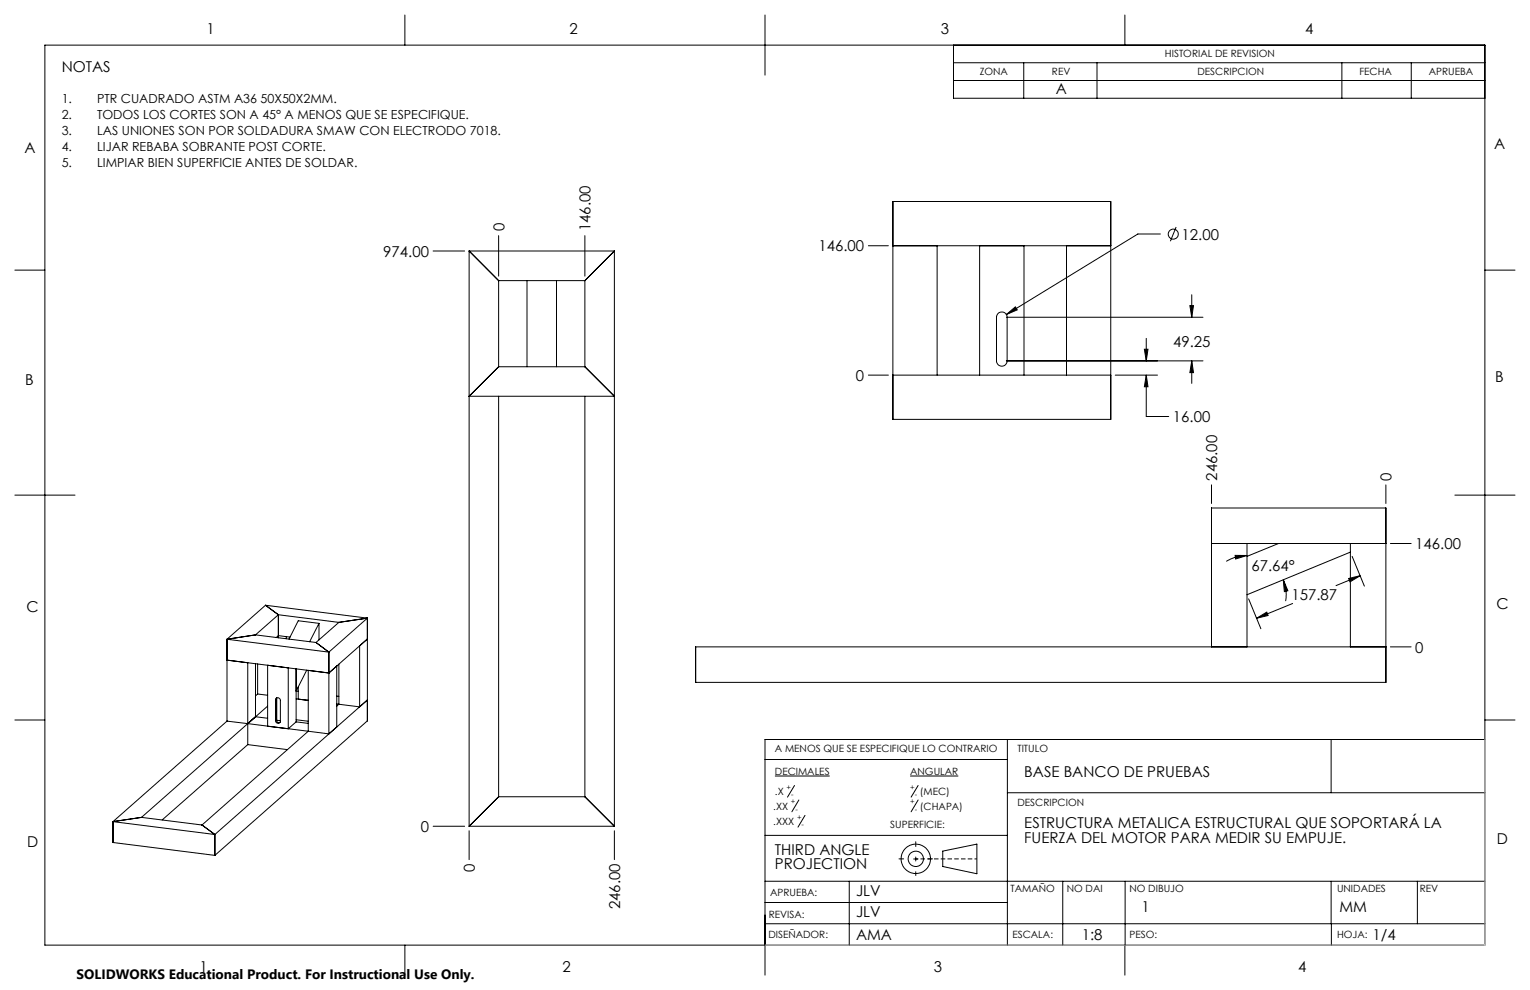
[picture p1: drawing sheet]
<svg xmlns="http://www.w3.org/2000/svg" width="432mm" height="279mm" viewBox="0 0 432 279" stroke-linecap="round" stroke-linejoin="round" font-family="sans-serif">
<g fill="none" stroke="#000" stroke-width=".28">
<path d="M12.7 12.7h406.4v254h-406.4zM114.3 4.2v8.5M215.9 4.2v17M269.1 17.7h150M269.1 12.7v15h150M288.9 17.7v10M309.6 17.7v10M317.5 4.2v8.5M378.7 17.7v10M398.3 17.7v10M269.1 22.7h150M252 56.9h61.5v61.5h-61.5z"/>
<path d="M4.2 76.2h8.5M122.2 70.8h8.9M132.4 70.8h41M132.4 70.8l8.3 8.4M132.4 70.8v162.4M140.7 79.2h24.4M140.7 66.5v11.4M140.7 79.2v24.3M148.7 79.2v24.3M157.1 79.2v24.3M165.1 66.5v11.4M165.1 79.2v24.3"/>
<path d="M173.4 70.8l-8.3 8.4M173.4 70.8v162.4M245.1 69.4h5.6M252 69.4h61.5M264.5 69.4v36.5M276.5 69.4v36.5M289 69.4v36.5M301 69.4v36.5M327.5 66h-6.4l-37.1 22.8M331.9 64.1l-1.6 4M419.1 76.2h8.5M281.7 88.5a1.51 1.51 0 0 1 1.6-.4 1.51 1.51 0 0 1 .9 1.4v12.3a1.5 1.5 0 0 1-1.5 1.6 1.5 1.5 0 0 1-1.5-1.6v-12.3z"/>
<path d="M284 88.8l2.6-2.2 .5 .9zM284 89.5h55.5M323 98.6h1l-.5 3.2zM323.5 95.5v6.3M335.8 86.3h1l-.5 3.2zM336.3 83.2v6.3M140.7 103.5l-8.3 8.3h41l-8.3-8.3M140.7 103.5h24.4M140.7 111.8v113.1M165.1 111.8v113.1M245.1 105.9h5.6M252 105.9h61.5"/>
<path d="M284 101.8h55.5M314.7 105.9h12M323.5 105.9l.5 3.2h-1zM323.5 105.9v11.6h6.3M336.3 101.8l.5 3.4h-1zM336.3 101.8v6.4M4.2 139.7h17M341.9 136.8v5.3M391.1 136.8v5.3M410.6 139.7h17M341.9 153.4h49.2M348.6 156.7l3.3 .1-3.2 1z"/>
<path d="M351.9 156.8l-2.8 .3-3 1.3M351.9 153.4v29.2M360.8 153.4l-8.9 3.6M381.1 155.8l-29.2 12.1M381.1 153.4v29.2M381.6 157l3.5 8.4M392.4 153.4h5.9M72.1 179.2l17.1 2.1M72.1 179.2l-8 1.2M74.9 170.8l28.8 3.6M74.9 170.8l3.7 2.7M74.9 170.8l-10.8 9.6"/>
<path d="M78.6 173.5l17 2.1M78.6 173.5v6.5M78.6 173.5l-6.5 5.7M80.8 179.7v.6M81.8 179.8l-3.2-.4-.6 .5M90 175.9l-2.6 5.2M90 175.9l-5.8-.7-2.6 5.2M90 175.9v4.7M95.6 175.6l-6.4 5.7M103.7 174.4l-10.9 9.6M103.7 174.4v29l-43.1 38M103.7 174.4l-8.1 1.2"/>
<path d="M352.4 169l3.4 8.4M354.6 174.5l2.9-1.7 .4 .9zM362.2 163.6l1.3 3.1-1 .3zM362.2 163.6l.7 2.8-.1 3.3M364.8 170.3l-10.2 4.2M380.6 163.3l3.3-.8-2.9 1.7zM383.9 162.5l-6.9 2.8M64.1 180.4l28.7 3.6M64.1 186.3l28.7 3.6M64.1 180.4v23.1M69.9 187v23.1M72.1 187.3v15"/>
<path d="M72.7 195.9l2.8 .3M72.7 195.9l-.6 .5M72.7 187.4v8.5M75.5 187.7l5.9 .8v17.2l-5.9-.7zM75.5 199.3l-35.6 31.4M77.8 197.5a.7 .7 0 0 1 .7-.6 .7 .7 0 0 1 .6 .8v5.8a.69 .69 0 0 1-.8 .6 .69 .69 0 0 1-.5-.8M77.8 197.5v5.8M78 197.3l-.2 .2M78 197.3v5.8M78.1 197l-.1 .3M78.1 197v6.3M83.6 188.8v14.9"/>
<path d="M83.6 195l.6 .1M84.2 193.9v3.4l2.8 .4-3.4-.5M86.6 189.1l-3 6M89.2 181.3l3.6 2.7M92.8 189.9l10.9-9.6-2.2 2v17.2M92.8 184v23.1M92.8 189.9l2.2-1.9v17.2l-2.2 1.9M92.8 189.9l-5.8-.7v17.2M95 196.5h.6M95 198.7l.6 .1M95.6 198.8l-.6 .5M95.6 187.4v11.4"/>
<path d="M95.6 198.8l5.9 .7M101.5 199.5l2.2-1.9-43.1 37.9M341.9 182.6v-39.2h49.2v49.2h-194.8v-10h194.8M392.4 182.6h5.9M4.2 203.2h8.5M64.1 203.5l5.8 .7M64.1 203.5l-32.2 28.4M69.9 204.2l17.1 2.2M69.9 210.1l11.2 1.5M69.9 210.1l-24.1 21.3M72.1 202.3l3.4 .4M72.1 202.3l-2.2 1.9"/>
<path d="M78 203.1a.77 .77 0 0 0 1 .8M78 203.1l-.2 .2M78.1 203.3h-.1M78.1 203.3l1 .1M83.6 203.7l-2.2 2M83.6 203.7l3.4 .5M83.6 203.1l3.4 .5M87 206.4l5.8 .7M87 206.4l-30 26.4M215.9 214.3h68.4M218.7 219h15.5M256.9 219h13.6"/>
<path d="M284.3 208.7v58M375.7 208.7v15M419.1 208.7h-203.2v66.5M419.1 203.2h8.5M31.9 231.9v5.9l28.7 3.6M31.9 231.9l28.7 3.6M39.9 230.7l-8 1.2M39.9 230.7l17.1 2.1M57 232.8l3.6 2.7M60.6 235.5v5.9M122.2 233.2h8.9M132.4 234.5v8.1"/>
<path d="M132.4 233.2h41M140.7 224.9l-8.3 8.3M140.7 224.9h24.4M165.1 224.9l8.3 8.3M173.4 234.5v8.1M215.9 235.8h68.4M224.2 221.7l-2 3.3M225.5 225.8l-2 3.3M227.2 230.1l-2 3.3M258.4 237.6v1.3M259.1 221.7l-2 3.3M259.1 225.8l-2 3.3"/>
<path d="M284.3 223.7h134.8M215.9 248.7h203.2M215.9 254.7h68.4M239.7 248.7v18M253.7 242.4h1.3M257.8 242.4h1.2M258.4 241.9v1.1M258.4 246v1.1M262 242.4h1.2M266.1 240.2l9.6-2v8.4l-9.6-2.1zM299.9 248.7v18M317.5 248.7v26.5"/>
<path d="M375.7 248.7v18M400 248.7v12M114.3 266.7v8.5M215.9 260.7h203.2"/>
<circle cx="331.1" cy="66.1" r="1.41"/>
<circle cx="258.5" cy="242.4" r="2.16"/>
<circle cx="258.5" cy="242.4" r="4.1"/>
</g>
<path d="M258.5 242.4h17.2" fill="none" stroke="#000" stroke-width=".28" stroke-dasharray="1.3 .6" stroke-dashoffset=".6" stroke-linecap="butt"/>
<path d="M419.1 208.7v58h-203.2" fill="none" stroke="#c0c0c0" stroke-width=".28"/>
<path d="M380.6 163.3l3.3-.8-2.9 1.7zM354.6 174.5l2.9-1.7 .4 .9zM362.2 163.6l1.3 3.1-1 .3zM348.6 156.7l3.3 .1-3.2 1zM284 88.8l3.1-1.3-.5-.9zM335.8 86.3h1l-.5 3.2zM336.3 101.8l.5 3.4h-1zM323 98.6h1l-.5 3.2zM323.5 105.9l.5 3.2h-1z" fill="#000"/>
<g font-size="4.2">
<text x="58.3" y="9.5">1</text>
<text x="160.8" y="9.5">2</text>
<text x="265.5" y="9.5">3</text>
<text x="368.3" y="9.5">4</text>
<text x="17.4" y="20.3">NOTAS</text>
<text x="297.9" y="26.5">A</text>
<text x="6.9" y="43.1">A</text>
<text x="421.7" y="42.2">A</text>
<text x="142.3" y="65.3" transform="rotate(-90 142.3 65.3)">0</text>
<text x="166.7" y="65.3" transform="rotate(-90 166.7 65.3)">146.00</text>
<text x="231" y="70.9">146.00</text>
<text x="333.5" y="67.6">12.00</text>
<text x="108.2" y="72.4">974.00</text>
<text x="331.1" y="97.9">49.25</text>
<text x="241.6" y="107.4">0</text>
<text x="422" y="107.8">B</text>
<text x="7.1" y="108.7">B</text>
<text x="331" y="119.1">16.00</text>
<text x="343.5" y="135.7" transform="rotate(-90 343.5 135.7)">246.00</text>
<text x="392.7" y="135.7" transform="rotate(-90 392.7 135.7)">0</text>
<text x="399.4" y="155">146.00</text>
<text x="353.2" y="161.2">67.64°</text>
<text x="7.5" y="172.8">C</text>
<text x="364.5" y="169.4">157.87</text>
<text x="422.3" y="171.9">C</text>
<text x="399.4" y="184.2">0</text>
<text x="289.1" y="219.2">BASE BANCO DE PRUEBAS</text>
<text x="289.1" y="233.8">ESTRUCTURA METALICA ESTRUCTURAL QUE SOPORTARÁ LA</text>
<text x="7.6" y="239.1">D</text>
<text x="118.7" y="234.8">0</text>
<text x="289.1" y="238">FUERZA DEL MOTOR PARA MEDIR SU EMPUJE.</text>
<text x="422.5" y="238.2">D</text>
<text x="218.7" y="241.2">THIRD ANGLE</text>
<text x="218.7" y="245.4">PROJECTION</text>
<text x="134" y="246.1" transform="rotate(-90 134 246.1)">0</text>
<text x="175" y="256.6" transform="rotate(-90 175 256.6)">246.00</text>
<text x="241.6" y="252.9">JLV</text>
<text x="322.2" y="257.3">1</text>
<text x="378" y="257.3">MM</text>
<text x="241.6" y="258.8">JLV</text>
<text x="241.6" y="265.2">AMA</text>
<text x="305.3" y="265.2">1:8</text>
<text x="387.3" y="265.2">1/4</text>
<text x="56.3" y="274.4">1</text>
<text x="158.8" y="274.4">2</text>
<text x="263.6" y="274.4">3</text>
<text x="366.3" y="274.4">4</text>
</g>
<text font-size="3.8" x="21.6" y="276.3">SOLIDWORKS Educational Product. For Instructional Use Only.</text>
<g font-size="3.5">
<text x="17.4" y="29">1.</text>
<text x="27.4" y="29">PTR CUADRADO ASTM A36 50X50X2MM.</text>
<text x="17.4" y="33.5">2.</text>
<text x="27.4" y="33.5">TODOS LOS CORTES SON A 45° A MENOS QUE SE ESPECIFIQUE.</text>
<text x="17.4" y="38">3.</text>
<text x="27.4" y="38">LAS UNIONES SON POR SOLDADURA SMAW CON ELECTRODO 7018.</text>
<text x="17.4" y="42.6">4.</text>
<text x="17.4" y="47.1">5.</text>
<text x="27.4" y="42.6">LIJAR REBABA SOBRANTE POST CORTE.</text>
<text x="27.4" y="47.1">LIMPIAR BIEN SUPERFICIE ANTES DE SOLDAR.</text>
</g>
<g font-size="2.8">
<text x="328.8" y="16.1">HISTORIAL DE REVISION</text>
<text x="276.5" y="21">ZONA</text>
<text x="296.9" y="21">REV</text>
<text x="338" y="21">DESCRIPCION</text>
<text x="383.7" y="21">FECHA</text>
<text x="403.2" y="21">APRUEBA</text>
<text x="218.7" y="212.3">A MENOS QUE SE ESPECIFIQUE LO CONTRARIO</text>
<text x="287.1" y="212.3">TITULO</text>
<text x="218.7" y="218.7">DECIMALES</text>
<text x="256.9" y="218.7">ANGULAR</text>
<text x="218.7" y="224.4">.X</text>
<text x="259.6" y="224.4">(MEC)</text>
<text x="287.1" y="227.5">DESCRIPCION</text>
<text x="218.2" y="232.9">.XXX</text>
<text x="218.2" y="228.5">.XX</text>
<text x="251.3" y="233.7">SUPERFICIE:</text>
<text x="259.6" y="228.5">(CHAPA)</text>
<text x="285.2" y="251.8">TAMAÑO</text>
<text x="301.1" y="251.8">NO DAI</text>
<text x="318.8" y="251.8">NO DIBUJO</text>
<text x="377.3" y="251.8">UNIDADES</text>
<text x="400.7" y="251.8">REV</text>
<text x="217.3" y="252.9">APRUEBA:</text>
<text x="217" y="259">REVISA:</text>
<text x="216.8" y="264.8">DISEÑADOR:</text>
<text x="285.7" y="264.8">ESCALA:</text>
<text x="318.8" y="264.8">PESO:</text>
<text x="377.3" y="264.8">HOJA:</text>
</g>
<g font-size="2.1">
<text x="222" y="222.8">+</text>
<text x="223.2" y="227">+</text>
<text x="223.3" y="225">-</text>
<text x="256.9" y="222.8">+</text>
<text x="256.9" y="227">+</text>
<text x="258.1" y="225">-</text>
<text x="224.5" y="229.1">-</text>
<text x="224.9" y="231.3">+</text>
<text x="226.2" y="233.4">-</text>
<text x="258.1" y="229.1">-</text>
</g>
</svg>
